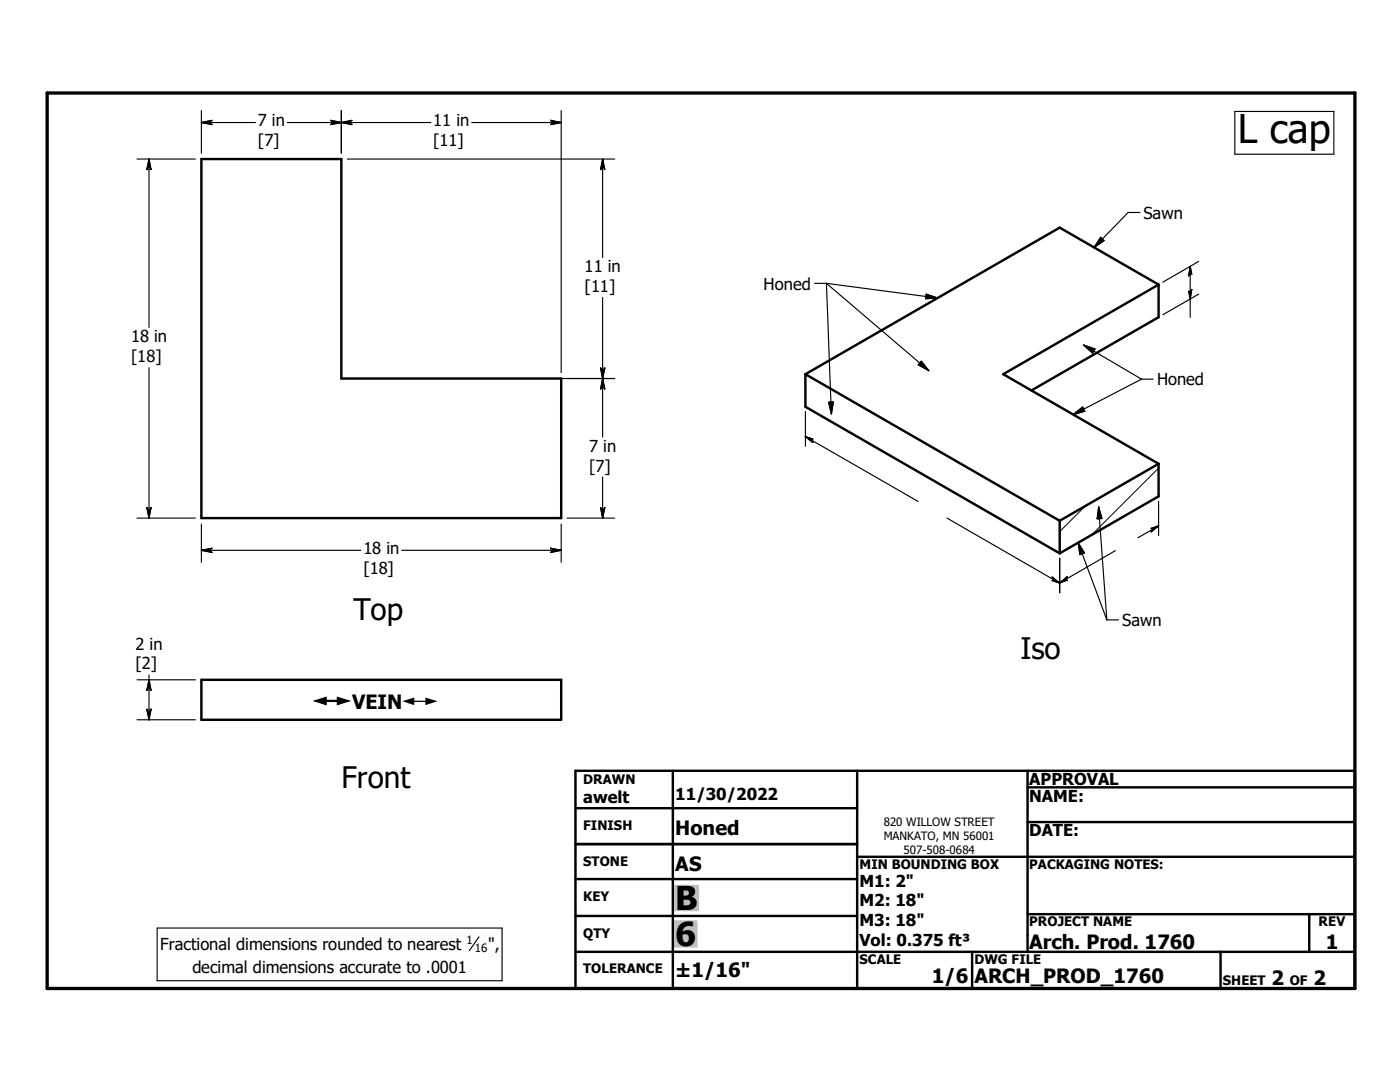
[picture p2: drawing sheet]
<svg xmlns="http://www.w3.org/2000/svg" width="279mm" height="216mm" viewBox="0 0 279 216" stroke-linecap="round" stroke-linejoin="round" font-family="sans-serif">
<g fill="none" stroke="#000" stroke-width=".48">
<path d="M40.2 31.7h27.9v43.8h43.9v27.9h-71.8zM231.2 56.8l-19.7-11.4-50.8 29.3M231.2 56.8v6.5l-25.4 14.6M231.2 56.8l-31 17.9 31 17.8M160.7 74.7v6.5l50.8 29.2M160.7 74.7l50.8 29.2M231.2 92.5v6.5l-19.7 11.4M231.2 92.5l-19.7 11.4M211.5 103.9v6.5M40.2 135.6h71.8v8h-71.8zM114.8 153.8h155.6v43.4h-155.6zM134.3 153.8v43.4"/>
<path d="M171.1 153.8v43.4M205.1 157.1h65.3M205.1 153.8v36.1M114.8 175.4h56.3M114.8 161.3h56.3M114.8 168.4h56.3M171.1 171h99.3M205.1 164h65.3M114.8 182.8h56.3M114.8 189.9h155.6M194 189.9v7.3M205.1 182.4h65.3"/>
<path d="M243.6 189.9v7.3M261.3 182.4v7.5"/>
</g>
<path d="M231.2 93.4l-13.4 13.4M216.6 101l-5.1 5.1" fill="none" stroke="#000" stroke-width=".2"/>
<path d="M9.4 18.6h261v178.6h-261z" fill="none" stroke="#000" stroke-width=".66"/>
<g fill="#c0c0c0" stroke="#c0c0c0" stroke-width=".48">
<path d="M134.8 183.9h4.2v4.9z"/>
<path d="M134.8 183.9l4.2 4.9h-4.2z"/>
<path d="M134.8 176.8h4.5v4.8z"/>
<path d="M134.8 176.8l4.5 4.8h-4.5z"/>
</g>
<g fill="#fff" stroke="#fff" stroke-width=".23">
<path d="M62.8 138.6h25v2.8z"/>
<path d="M62.8 138.6l25 2.8h-25z"/>
</g>
<g fill="none" stroke="#000" stroke-width=".23">
<path d="M27.3 31.7h11.7M29.7 33.1h.1M29.7 31.7v33.6M29.7 31.7l.4 2.1-.4-.7M29.7 31.7l-.4 2.1 .4-.7M40.2 22.1v8.4M40.2 24.5h10.8M40.2 24.5l2.1-.5-.7 .5M40.2 24.5l2.1 .4-.7-.4M41.6 24.5h.1M57.3 24.5h28.7M66.7 24.5h.1"/>
<path d="M66.7 24.5l-.7 .4 2.1-.4M66.7 24.5l-.7-.5 2.1 .5M68.1 22.1v8.4M68.1 24.5l2.1-.5-.7 .5M68.1 24.5l2.1 .4-.7-.4M69.3 31.7h53.4M69.5 24.5h.1M94.1 24.5h17.9M110.6 24.5h.1M110.6 24.5l-.7 .4 2.1-.4M110.6 24.5l-.7-.5 2.1 .5M112 22.1v52.2"/>
<path d="M120.3 33.1h.1M120.3 31.7v19.7M120.3 31.7l.4 2.1-.4-.7M120.3 31.7l-.4 2.1 .4-.7M246.4 22.2h19.8v8.6h-19.8zM120.3 59.4v27.8M162.6 56.5h2.3M164.9 56.5l20.5 17.5M164.9 56.5l22.2 3M164.9 56.5l1 26.1M184.9 58.7l2.2 .8-2.4 .1zM219.6 47.3l.7 .7-1.9 1.4z"/>
<path d="M227.5 42.4h-2.4l-6.7 7M237.2 58.1l.3 .4 .3-.7-.3 1.9zM237.5 58.5h.1M237.5 54.3h.1M237.5 53.2v10.1M237.5 53.2l.3 1.5-.3-.4M237.5 53.2l-.3 1.8 .3-.7M239.2 58.7l-7.1 4.1M239.2 52.2l-7.1 4.1M29.7 73.3v30.1M69.3 75.5h53.4M120.3 76.9h.1"/>
<path d="M120.3 74.2h.1M120.3 75.5l.4 2.1-.4-.7M120.3 75.5l-.4 2.1 .4-.7M120.3 74.2l-.4-.8 .4 2.1M120.3 74.2l.4-.8-.4 2.1M183.9 72.1l1.5 1.9-2.2-1.2zM216.3 68.9l11.5 6.8M216.3 68.9l2.2 .7-.5 .9zM227.8 75.7l-13.6 7M227.8 75.7h2.4M120.3 95.2v8.2M160.7 87.1l22.5 13"/>
<path d="M160.7 87.1l1.5 .5-.5 .1M160.7 87.1l1.5 1.2-.5-.6M160.7 82.1v7M161.7 87.7h.1M165.4 80.3l.9-.1-.4 2.4zM214.2 82.7l1.9-1.5 .4 .9zM27.3 103.4h11.7M29.7 102h.1M29.7 102l-.4-.7 .4 2.1M29.7 102l.4-.7-.4 2.1M40.2 109.8h31.8M40.2 109.8l2.1-.4-.7 .4"/>
<path d="M40.2 109.8l2.1 .4-.7-.4M40.2 104.6v7.6M41.6 109.8h.1M80.2 109.8h31.8M110.6 109.8h.1M110.6 109.8l-.7 .4 2.1-.4M110.6 109.8l-.7-.4 2.1 .4M112 104.6v7.6M113.2 103.4h9.5M120.3 102h.1M120.3 102l-.4-.7 .4 2.1M120.3 102l.4-.7-.4 2.1"/>
<path d="M189 103.4l22.5 13M210.5 115.8h.1M210.5 115.8h-.5l1.5 .6M210.5 115.8l-.5-.6 1.5 1.2M211.5 111.4v6.9M212.4 115.7h.1M212.4 115.7l.6-.6-1.5 1.2M212.4 115.7l.6 .1-1.5 .5M215.2 108.3l5.7 15.4M215.2 108.3l1.2 2-.9 .4zM219.3 101.1l1.6 22.6M219.3 101.1l.6 2.4h-.9z"/>
<path d="M222.6 109.9l-11.1 6.4M230.3 105.5h.1M231.2 104.9l-4.1 2.4M231.2 104.9l-1.5 1.2 .6-.6M231.2 104.9l-1.5 .5 .6 .1M231.2 100v6.9M27.3 135.6h11.7M29.7 137h.1M29.7 134.7v8.9M29.7 135.6l.4 2.2-.4-.8-.4 .8zM220.9 123.7h2.3M27.3 143.6h11.7"/>
<path d="M29.7 142.3h.1M29.7 142.3l-.4-.8 .4 2.1M29.7 142.3l.4-.8-.4 2.1M31.4 185.2h68.8v10.5h-68.8zM95.6 186.9l-1.9 2.8"/>
</g>
<g fill="#000" stroke="#000" stroke-width=".23">
<path d="M29.7 31.7l.4 2.1-.4-.7zM29.7 31.7v1.4l-.4 .7zM29.7 33.1l-.4 .7zM40.2 24.5l2.1-.5-.7 .5zM40.2 24.5h1.4l.7 .4zM41.6 24.5l.7 .4zM66 24.9l.7-.4h1.4zM66 24l2.1 .5h-1.4zM66 24l.7 .5zM68.1 24.5l2.1-.5-.7 .5zM68.1 24.5h1.4l.7 .4zM69.5 24.5l.7 .4z"/>
<path d="M109.9 24.9l.7-.4h1.4zM109.9 24l2.1 .5h-1.4zM109.9 24l.7 .5zM120.3 31.7l.4 2.1-.4-.7zM120.3 31.7v1.4l-.4 .7zM120.3 33.1l-.4 .7zM184.9 58.7l2.2 .8-2.4 .1zM219.6 47.3l.7 .7-1.9 1.4zM237.2 58.1l.3 .4v1.2zM237.8 57.8l-.3 1.9v-1.2zM237.8 57.8l-.3 .7zM237.5 53.2l.3 1.5-.3-.4z"/>
<path d="M237.5 53.2v1.1l-.3 .7zM237.5 54.3l-.3 .7zM120.3 75.5l.4 2.1-.4-.7zM120.3 75.5v1.4l-.4 .7zM120.3 76.9l-.4 .7zM119.9 73.4l.4 .8v1.3zM120.7 73.4l-.4 2.1v-1.3zM120.7 73.4l-.4 .8zM183.9 72.1l1.5 1.9-2.2-1.2zM216.3 68.9l2.2 .7-.5 .9zM160.7 87.1l1.5 .5-.5 .1zM160.7 87.1l1 .6 .5 .6z"/>
<path d="M161.7 87.7l.5 .6zM165.4 80.3l.9-.1-.4 2.4zM214.2 82.7l1.9-1.5 .4 .9zM29.3 101.3l.4 .7v1.4zM30.1 101.3l-.4 2.1v-1.4zM30.1 101.3l-.4 .7zM40.2 109.8l2.1-.4-.7 .4zM40.2 109.8h1.4l.7 .4zM41.6 109.8l.7 .4zM109.9 110.2l.7-.4h1.4zM109.9 109.4l2.1 .4h-1.4zM109.9 109.4l.7 .4z"/>
<path d="M119.9 101.3l.4 .7v1.4zM120.7 101.3l-.4 2.1v-1.4zM120.7 101.3l-.4 .7zM210 115.8h.5l1 .6zM210 115.2l1.5 1.2-1-.6zM210 115.2l.5 .6zM211.5 116.3l1.5-1.2-.6 .6zM211.5 116.3l.9-.6 .6 .1zM212.4 115.7l.6 .1zM215.2 108.3l1.2 2-.9 .4zM219.3 101.1l.6 2.4h-.9zM230.3 105.5l.9-.6-1.5 1.2z"/>
<path d="M229.7 105.4l1.5-.5-.9 .6zM229.7 105.4l.6 .1zM29.7 135.6l.4 2.2-.4-.8zM29.7 135.6v1.4l-.4 .8zM29.7 137l-.4 .8zM29.3 141.5l.4 .8v1.3zM30.1 141.5l-.4 2.1v-1.3zM30.1 141.5l-.4 .8z"/>
</g>
<text font-size="7.9" x="247" y="28.6">L cap</text>
<g font-size="6.6">
<text x="134.7" y="181.6">B</text>
<text x="134.7" y="188.7">6</text>
</g>
<g font-size="5.9">
<text x="70.5" y="123.8">Top</text>
<text x="203.7" y="131.6">Iso</text>
<text x="68.2" y="157.1">Front</text>
</g>
<g font-size="3.9">
<text x="70.3" y="141.4">VEIN</text>
<text x="134.7" y="166.6">Honed</text>
<text x="134.7" y="173.7">AS</text>
<text x="205.4" y="189.4">Arch. Prod. 1760</text>
<text x="264.6" y="189.3">1</text>
<text x="134.7" y="194.9">±1/16&quot;</text>
<text x="186" y="196.1">1/6</text>
<text x="194.5" y="196.1">ARCH_PROD_1760</text>
<text x="253.8" y="196.6">2</text>
<text x="262.1" y="196.6">2</text>
</g>
<g font-size="3.3">
<text x="51.5" y="25.1">7 in</text>
<text x="51.5" y="29.1">[7]</text>
<text x="86.4" y="25.1">11 in</text>
<text x="86.4" y="29.1">[11]</text>
<text x="228.2" y="43.6">Sawn</text>
<text x="116.7" y="54.3">11 in</text>
<text x="116.7" y="58.3">[11]</text>
<text x="152.4" y="57.8">Honed</text>
<text x="26.2" y="68.2">18 in</text>
<text x="26.2" y="72.3">[18]</text>
<text x="230.9" y="76.9">Honed</text>
<text x="117.6" y="90.1">7 in</text>
<text x="117.6" y="94.1">[7]</text>
<text x="72.5" y="110.4">18 in</text>
<text x="72.5" y="114.5">[18]</text>
<text x="224" y="124.8">Sawn</text>
<text x="27.1" y="129.6">2 in</text>
<text x="27.1" y="133.6">[2]</text>
<text x="116.4" y="160.2">awelt</text>
<text x="134.7" y="159.7">11/30/2022</text>
<text x="205.4" y="156.7">APPROVAL</text>
<text x="205.4" y="159.9">NAME:</text>
<text x="205.4" y="166.9">DATE:</text>
<text x="171.5" y="176.9">M1: 2&quot;</text>
<text x="171.5" y="180.8">M2: 18&quot;</text>
<text x="171.5" y="184.8">M3: 18&quot;</text>
<text x="32" y="189.5">Fractional dimensions rounded to nearest</text>
<text x="97.5" y="189.5">&quot;,</text>
<text x="171.5" y="188.7">Vol: 0.375 ft³</text>
<text x="38.4" y="194.2">decimal dimensions accurate to .0001</text>
</g>
<g font-size="3.1">
<text x="62.7" y="141.4">#</text>
<text x="80.3" y="141.4">#</text>
</g>
<g font-size="2.6">
<text x="116.4" y="156.4">DRAWN</text>
<text x="116.4" y="165.6">FINISH</text>
<text x="116.4" y="172.8">STONE</text>
<text x="171.5" y="173.4">MIN BOUNDING BOX</text>
<text x="205.4" y="173.4">PACKAGING NOTES:</text>
<text x="116.4" y="179.9">KEY</text>
<text x="205.4" y="184.8">PROJECT NAME</text>
<text x="263.1" y="184.8">REV</text>
<text x="116.4" y="187.1">QTY</text>
<text x="116.4" y="194.2">TOLERANCE</text>
<text x="171.5" y="192.4">SCALE</text>
<text x="194.5" y="192.4">DWG FILE</text>
<text x="244.1" y="196.6">SHEET</text>
<text x="257.4" y="196.6">OF</text>
</g>
<g font-size="2.3">
<text x="176.4" y="164.8">820 WILLOW STREET</text>
<text x="176.4" y="167.6">MANKATO, MN 56001</text>
<text x="180.3" y="170.3">507-508-0684</text>
<text x="93.1" y="188.3">1</text>
<text x="94.7" y="190">16</text>
</g>
</svg>
